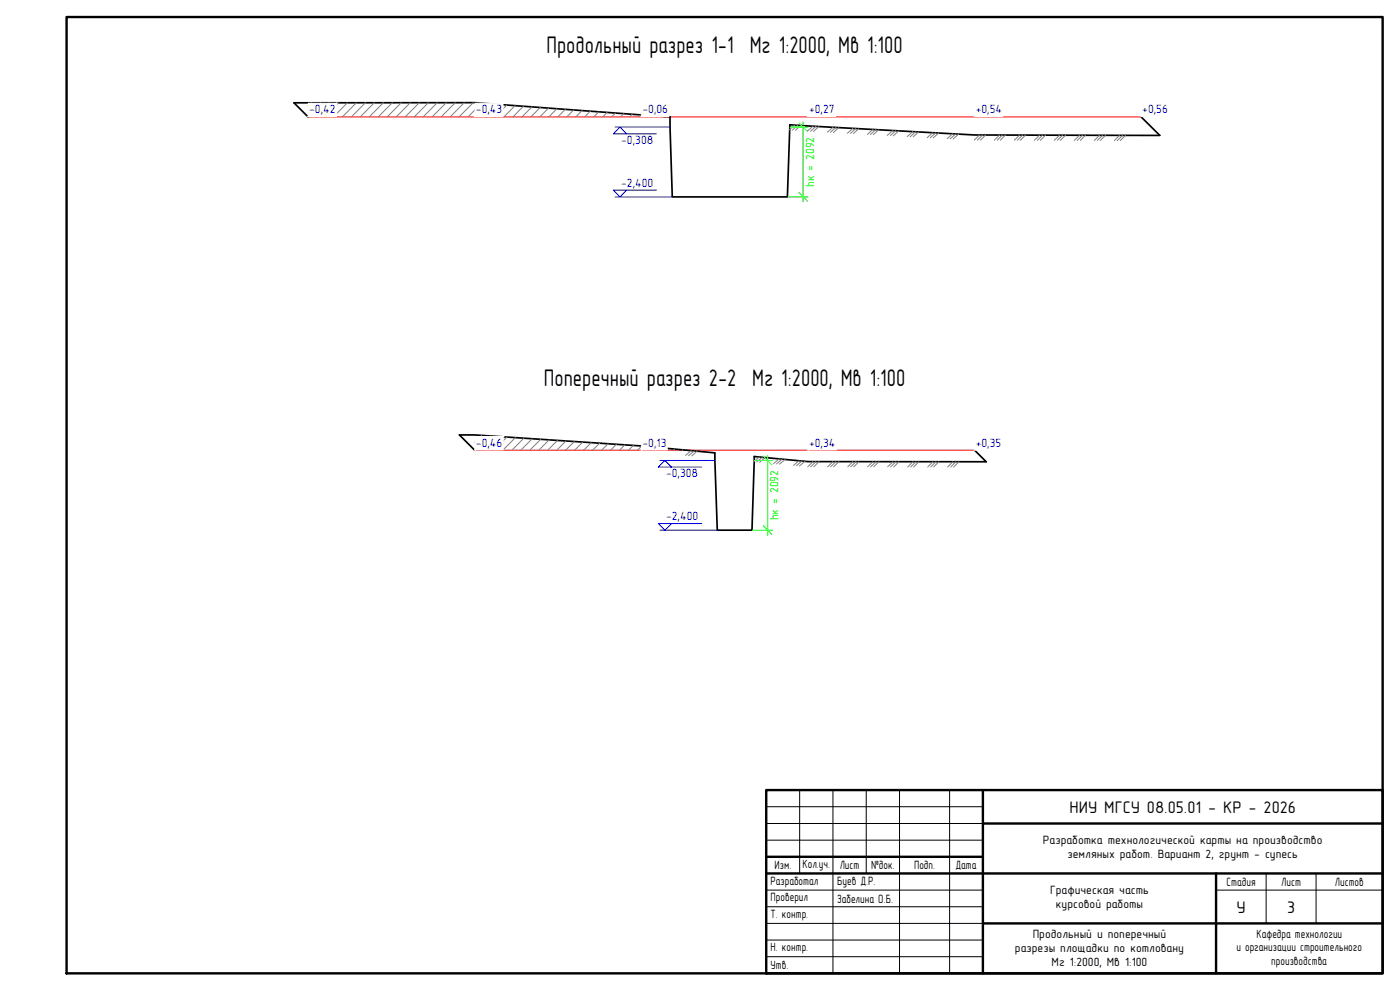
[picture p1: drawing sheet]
<svg xmlns="http://www.w3.org/2000/svg" width="420mm" height="297mm" viewBox="0 0 420 297" stroke-linecap="round" stroke-linejoin="round" font-family="sans-serif">
<path d="M92.5 35.1h250M142.5 135.1h150" fill="none" stroke="#f00" stroke-width=".3"/>
<path d="M201.1 35l-58.6-4.2h-54.3l4.3 4.3M342.5 35.1l5.6 5.5-55.6-.1-55.5-3M142.5 135.1l-4.6-4.6h4.6l49.9 3.3 22.1 2.1M292.5 135.1l3.5 3.4h-53.5l-16.1-1.5" fill="none" stroke="#000" stroke-width=".51"/>
<path d="M201.1 35l.7 24.1h34.5l.7-21.6M214.5 135.9l.8 23.2h10.4l.7-22.1" fill="none" stroke="#000" stroke-width=".51"/>
<g fill="none" stroke="#808080" stroke-width=".3">
<path d="M93.5 30.8l-1 1.1M96.2 30.8l-3.7 3.8M98.9 30.8l-4.2 4.3M101.6 30.8l-4.2 4.3M104.3 30.8l-4.3 4.3M107 30.8l-4.3 4.3M109.7 30.8l-4.2 4.3M112.4 30.8l-4.3 4.3M115.1 30.8l-4.3 4.3M117.8 30.8l-4.3 4.3M120.4 30.8l-4.2 4.3M123.1 30.8l-4.2 4.3"/>
<path d="M125.9 30.8l-4.3 4.3M128.6 30.8l-4.3 4.3M131.2 30.8l-4.2 4.3M133.9 30.8l-4.2 4.3M136.7 30.8l-4.3 4.3M139.3 30.8l-4.2 4.3M142 30.8l-4.2 4.3M144.6 30.9l-4.1 4.2M147.1 31.1l-3.9 4M149.6 31.3l-3.8 3.8M152.1 31.5l-3.6 3.6M154.6 31.7l-3.4 3.4"/>
<path d="M157.1 31.9l-3.2 3.2M159.6 32.1l-3 3M162.1 32.2l-2.8 2.9M164.6 32.4l-2.6 2.7M167.1 32.6l-2.4 2.5M169.7 32.8l-2.3 2.3M172.2 33l-2.1 2.1M174.7 33.2l-1.9 1.9M177.2 33.3l-1.7 1.8M179.7 33.6l-1.5 1.5M182.2 33.7l-1.3 1.4M184.7 33.9l-1.1 1.2"/>
<path d="M187.2 34.1l-.9 1M189.7 34.3l-.8 .8M192.2 34.5l-.6 .6M194.8 34.7l-.4 .4M197.3 34.8l-.3 .3M199.8 35l-.1 .1M144.6 130.6l-2.1 2.1M147.1 130.8l-4.3 4.3M149.6 131l-4.1 4.1M152.1 131.1l-3.9 4M154.7 131.3l-3.8 3.8M157.2 131.5l-3.6 3.6"/>
<path d="M159.7 131.6l-3.4 3.5M162.3 131.8l-3.3 3.3M164.8 132l-3.1 3.1M167.3 132.2l-2.9 2.9M169.8 132.3l-2.7 2.8M172.4 132.5l-2.6 2.6M174.9 132.7l-2.4 2.4M177.4 132.8l-2.2 2.3M180 133l-2.2 2.1M182.5 133.2l-1.9 1.9M185 133.3l-1.7 1.8M187.5 133.5l-1.6 1.6"/>
<path d="M190.1 133.6l-1.5 1.5M192.6 133.8l-1.3 1.3M195 134.1l-1 1M197.5 134.3l-.8 .8M200 134.5l-.6 .6M202.4 134.7l-.3 .4M204.9 135l-.1 .1"/>
</g>
<g fill="none" stroke="#808080" stroke-width=".3">
<path d="M238.5 37.5l-1.6 1.5M239.4 37.6l-1.7 1.5M240.3 37.7l-1.6 1.4M244 37.9l-1.7 1.5M244.9 37.9l-1.7 1.5M245.7 38l-1.6 1.4M250 38.2l-1.7 1.5M250.9 38.3l-1.7 1.4M251.8 38.3l-1.7 1.5M255.9 38.5l-1.6 1.5M256.8 38.6l-1.6 1.4M257.7 38.6l-1.6 1.5"/>
<path d="M262 38.8l-1.7 1.5M262.8 38.9l-1.6 1.5M263.7 38.9l-1.6 1.5M267.9 39.2l-1.6 1.4M268.8 39.2l-1.6 1.5M269.7 39.3l-1.6 1.5M273.9 39.5l-1.6 1.5M274.8 39.5l-1.6 1.5M275.7 39.6l-1.6 1.4M279.9 39.8l-1.6 1.5M280.8 39.9l-1.6 1.4M281.7 39.9l-1.6 1.5"/>
<path d="M285.9 40.1l-1.6 1.5M286.8 40.2l-1.6 1.4M287.7 40.2l-1.7 1.5M294 40.5l-1.6 1.6M294.9 40.5l-1.6 1.6M295.8 40.5l-1.6 1.6M300 40.5l-1.6 1.6M300.9 40.5l-1.6 1.6M301.8 40.5l-1.6 1.6M306 40.5l-1.6 1.6M306.9 40.5l-1.6 1.6M307.8 40.5l-1.6 1.6"/>
<path d="M312 40.5l-1.6 1.6M312.9 40.5l-1.6 1.6M313.8 40.5l-1.6 1.6M318 40.6l-1.6 1.5M318.9 40.6l-1.6 1.5M319.8 40.6l-1.6 1.5M324 40.6l-1.6 1.5M324.9 40.6l-1.6 1.5M325.8 40.6l-1.6 1.5M330 40.6l-1.6 1.5M330.9 40.6l-1.6 1.5M331.8 40.6l-1.6 1.5"/>
<path d="M336 40.6l-1.6 1.6M336.9 40.6l-1.6 1.6M337.8 40.6l-1.6 1.6M207.4 135.2l-1.7 1.4M208.4 135.3l-1.8 1.4M209.3 135.4l-1.7 1.4M227.9 137.1l-1.7 1.4M228.8 137.2l-1.7 1.4M229.7 137.3l-1.7 1.4M233.8 137.7l-1.6 1.4M234.7 137.8l-1.7 1.4M235.6 137.9l-1.7 1.4"/>
<path d="M239.8 138.2l-1.7 1.4M240.7 138.3l-1.7 1.4M241.6 138.4l-1.7 1.4M244 138.5l-1.6 1.6M244.9 138.5l-1.6 1.6M245.8 138.5l-1.6 1.6M250 138.5l-1.6 1.6M250.9 138.5l-1.6 1.6M251.8 138.5l-1.6 1.6M255.9 138.5l-1.5 1.6M256.9 138.5l-1.6 1.6M257.8 138.5l-1.6 1.6"/>
<path d="M262 138.5l-1.6 1.6M262.9 138.5l-1.6 1.6M263.8 138.5l-1.6 1.6M268 138.5l-1.6 1.6M268.9 138.5l-1.6 1.6M269.8 138.5l-1.6 1.6M274 138.5l-1.6 1.6M274.9 138.5l-1.6 1.6M275.8 138.5l-1.6 1.6M280 138.5l-1.6 1.6M280.9 138.5l-1.6 1.6M281.8 138.5l-1.6 1.6"/>
<path d="M286 138.5l-1.6 1.6M286.9 138.5l-1.6 1.6M287.8 138.5l-1.6 1.6"/>
</g>
<g fill="#fff" stroke="#fff" stroke-width=".3">
<path d="M92.5 31v4l8.5-4zM92.5 35l8.5-4v4z"/>
<path d="M142.6 31v4l8.4-4zM142.6 35l8.4-4v4z"/>
<path d="M192.6 31v4l8.1-4zM192.6 35l8.1-4v4z"/>
<path d="M242.6 31v4l8.1-4zM242.6 35l8.1-4v4z"/>
<path d="M292.6 31v4l8.4-4zM292.6 35l8.4-4v4z"/>
<path d="M342.6 31v4l8.1-4zM342.6 35l8.1-4v4z"/>
<path d="M142.6 131v4l8.4-4zM142.6 135l8.4-4v4z"/>
<path d="M192.6 131v4l7.6-4zM192.6 135l7.6-4v4z"/>
<path d="M242.6 131v4l8.4-4zM242.6 135l8.4-4v4z"/>
<path d="M292.6 131v4l8.1-4zM292.6 135l8.1-4v4z"/>
</g>
<path d="M184.6 38.1h16.5M184.6 59.1h17.2M188 40.2l-1.9-2.1-2 2.1h13M188 57.1l-1.9 2-2-2h13M198.1 138.2h16.4M198.1 159.1h17.2M201.5 140.2l-1.9-2-2 2h13M201.5 157.1l-1.9 2-2-2h13" fill="none" stroke="#00f" stroke-width=".3"/>
<path d="M237 38.1h5.5M239.7 36.9l2.6 2.5M241 36.6v24M236.3 59.1h6.2M239.7 57.8l2.6 2.6M226.4 138.2h5.5M229.1 136.8l2.5 2.7M230.4 136.6v24M225.7 159.1h6.2M229.1 157.8l2.5 2.6" fill="none" stroke="#0f0" stroke-width=".3"/>
<g fill="#fff" stroke="#fff" stroke-width=".3">
<path d="M241.6 41v15.2h3zM241.6 41h3v15.2z"/>
<path d="M230.9 141.1v15.1h3zM230.9 141.1h3v15.1z"/>
</g>
<path d="M20 5.1h395v286.9h-395z" fill="none" stroke="#000" stroke-width=".72"/>
<path d="M230 237.1h185v54.9h-185zM295 237.1v54.9M230 257.1h65M295 247.1h120M230 262.1h185M295 277.1h120M365 262.1v29.9" fill="none" stroke="#000" stroke-width=".72"/>
<g fill="none" stroke="#000" stroke-width=".3">
<path d="M240 237.1v25M250 237.1v54.9M260 237.1v25M270 237.1v54.9M285 237.1v54.9M230 252.1h65M230 247.1h65M230 242h65M230 277.1h65M230 272.1h65M230 267.1h65M365 267.1h50"/>
<path d="M380 262.1v15M395 262.1v15M230 287h65M230 282.1h65"/>
</g>
<g font-size="7.2">
<text x="164" y="15.9">Продольный разрез 1-1 Мг 1:2000, Мв 1:100</text>
<text x="163.2" y="115.9">Поперечный разрез 2-2 Мг 1:2000, Мв 1:100</text>
</g>
<g font-size="5.1">
<text x="321" y="243.8">НИУ МГСУ 08.05.01 - КР - 2026</text>
<text x="371.1" y="273.8">У</text>
<text x="386.3" y="273.8">3</text>
</g>
<g font-size="3.6" fill="#00f">
<text x="92.8" y="34">-0,42</text>
<text x="142.8" y="34">-0,43</text>
<text x="192.8" y="34">-0,06</text>
<text x="242.8" y="34">+0,27</text>
<text x="292.8" y="34">+0,54</text>
<text x="342.8" y="34">+0,56</text>
<text x="186.4" y="43.1">-0,308</text>
<text x="186.4" y="56.1">-2,400</text>
<text x="142.8" y="134">-0,46</text>
<text x="192.8" y="134">-0,13</text>
<text x="242.8" y="134">+0,34</text>
<text x="292.8" y="134">+0,35</text>
<text x="199.9" y="143.2">-0,308</text>
<text x="199.9" y="156.1">-2,400</text>
</g>
<g font-size="3.6" fill="#0f0">
<text x="244.3" y="56.2" transform="rotate(-90 244.3 56.2)">hк = 2092</text>
<text x="233.7" y="156.2" transform="rotate(-90 233.7 156.2)">hк = 2092</text>
</g>
<g font-size="3.6">
<text x="313" y="253.4">Разработка технологической карты на производство</text>
<text x="320.4" y="257.5">земляных работ. Вариант 2, грунт - супесь</text>
<text x="232.5" y="260.8">Изм.</text>
<text x="240.8" y="260.5">Кол.уч.</text>
<text x="252" y="260.8">Лист</text>
<text x="261.4" y="260.8">№док.</text>
<text x="274.3" y="260.8">Подп.</text>
<text x="286.7" y="260.7">Дата</text>
<text x="231.3" y="265.5">Разработал</text>
<text x="251.3" y="265.5">Буев Д.Р.</text>
<text x="315.1" y="268.4">Графическая часть</text>
<text x="368.1" y="265.8">Стадия</text>
<text x="384.5" y="265.8">Лист</text>
<text x="400.6" y="265.8">Листов</text>
<text x="231.3" y="270.5">Проверил</text>
<text x="231.3" y="275.4">Т. контр.</text>
<text x="251.2" y="270.8">Забелина О.Б.</text>
<text x="316.9" y="272.5">курсовой работы</text>
<text x="309.9" y="281.4">Продольный и поперечный</text>
<text x="377.1" y="281.3">Кафедра технологии</text>
<text x="231.3" y="285.4">Н. контр.</text>
<text x="304.6" y="285.6">разрезы площадки по котловану</text>
<text x="371.1" y="285.4">и организации строительного</text>
<text x="231.3" y="290.8">Утв.</text>
<text x="315.6" y="289.7">Мг 1:2000, Мв 1:100</text>
<text x="381.5" y="289.6">производства</text>
</g>
</svg>
